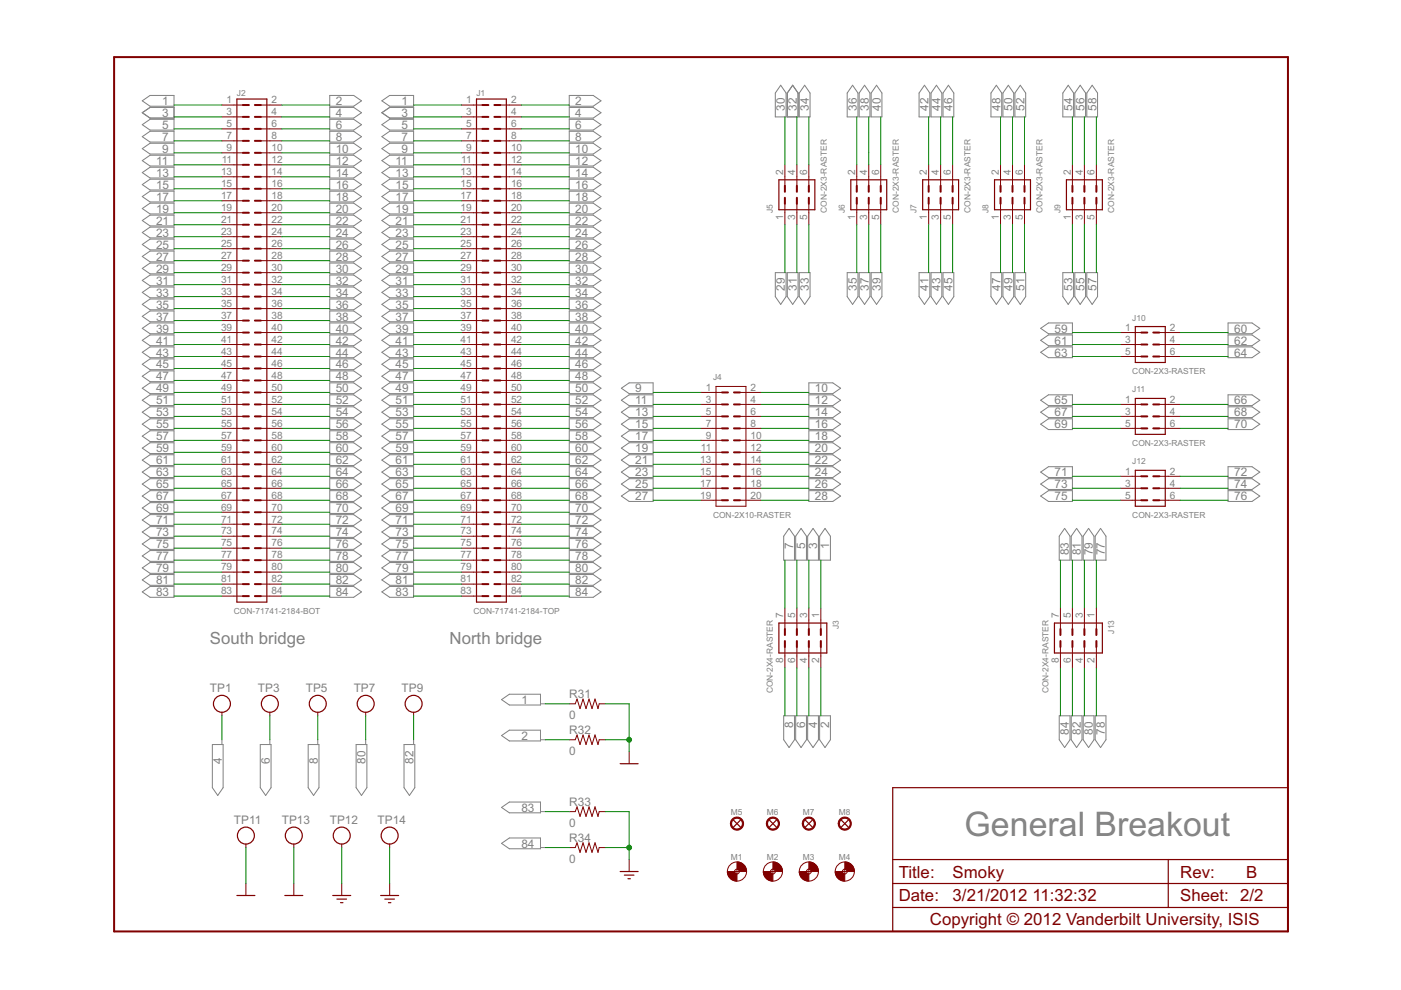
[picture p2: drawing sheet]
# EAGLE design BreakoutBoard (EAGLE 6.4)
AUTHOR: Sandor Szilvasi; AUTHOREMAIL: sandor.szilvasi@vanderbilt.edu; COPYRIGHT: Copyright © 2013 Vanderbilt University, ISIS; PAGE1: Cover Page; PAGE2: General Breakout; PAGE3: Power Board Specific; REVIEWER: Benjamin Babjak; REVIEWEREMAIL: benjamin.babjak@vanderbilt.edu; REVISION: B; TITLE: Smoky

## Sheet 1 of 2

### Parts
LOGO1  LOGO-MAGNIFYING-GLASS-600MIL-10MM-SS  [LOGO-MAGNIFYING-GLASS-10MM-SILKSCREEN]
LOGO5  LOGO-VANDERBILT-600MIL-10MM-SS  [LOGO-VANDERBILT-10MM-SILKSCREEN]
LOGO6  LOGO-ISIS-600MIL-10MM-SS  [LOGO-ISIS-10MM-SILKSCREEN]
LOGO7  LOGO-MARMOTE-600MIL-10MM-SS  [LOGO-MARMOTE-10MM-SILKSCREEN]

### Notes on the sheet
- Inspection module for the Marmote platform
- http://marmote.googlecode.com

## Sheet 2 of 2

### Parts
J1  CON-71741-2184-TOP  [71741-0002]
J2  CON-71741-2184-BOT  [71742-3003-BOT]
J3  CON-2X4-RASTER  [2X8]
J4  CON-2X10-RASTER  [2X20]
J5  CON-2X3-RASTER  [2X6]
J6  CON-2X3-RASTER  [2X6]
J7  CON-2X3-RASTER  [2X6]
J8  CON-2X3-RASTER  [2X6]
J9  CON-2X3-RASTER  [2X6]
J10  CON-2X3-RASTER  [2X6]
J11  CON-2X3-RASTER  [2X6]
J12  CON-2X3-RASTER  [2X6]
J13  CON-2X4-RASTER  [2X8]
M1  MOUNT-HOLE3.3  [3,3]
M2  MOUNT-HOLE3.3  [3,3]
M3  MOUNT-HOLE3.3  [3,3]
M4  MOUNT-HOLE3.3  [3,3]
M5  FIDUCIAL1X2  [FIDUCIAL-1X2]
M6  FIDUCIAL1X2  [FIDUCIAL-1X2]
M7  FIDUCIAL1X2  [FIDUCIAL-1X2]
M8  FIDUCIAL1X2  [FIDUCIAL-1X2]
M9  FIDUCIAL1X2  [FIDUCIAL-1X2]
M10  FIDUCIAL1X2  [FIDUCIAL-1X2]
M11  FIDUCIAL1X2  [FIDUCIAL-1X2]
M12  FIDUCIAL1X2  [FIDUCIAL-1X2]
R31  0  R0805  [R0805]
R32  0  R0805  [R0805]
R33  0  R0805  [R0805]
R34  0  R0805  [R0805]
TP1  TESTPOINT-BLUE  [TESTPOINT]
TP3  TESTPOINT-BLUE  [TESTPOINT]
TP5  TESTPOINT-BLUE  [TESTPOINT]
TP7  TESTPOINT-GREEN  [TESTPOINT]
TP9  TESTPOINT-GREEN  [TESTPOINT]
TP11  TESTPOINT-YELLOW  [TESTPOINT]
TP12  TESTPOINT-YELLOW  [TESTPOINT]
TP13  TESTPOINT-YELLOW  [TESTPOINT]
TP14  TESTPOINT-YELLOW  [TESTPOINT]

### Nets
1: J1.1 J2.1 J3.1 R31.1
2: J1.2 J2.2 J3.2 R32.1
3: J1.3 J2.3 J3.3
4: J1.4 J2.4 J3.4 TP1.1
5: J1.5 J2.5 J3.5
6: J1.6 J2.6 J3.6 TP3.1
7: J1.7 J2.7 J3.7
8: J1.8 J2.8 J3.8 TP5.1
9: J1.9 J2.9 J4.1
10: J1.10 J2.10 J4.2
11: J1.11 J2.11 J4.3
12: J1.12 J2.12 J4.4
13: J1.13 J2.13 J4.5
14: J1.14 J2.14 J4.6
15: J1.15 J2.15 J4.7
16: J1.16 J2.16 J4.8
17: J1.17 J2.17 J4.9
18: J1.18 J2.18 J4.10
19: J1.19 J2.19 J4.11
20: J1.20 J2.20 J4.12
21: J1.21 J2.21 J4.13
22: J1.22 J2.22 J4.14
23: J1.23 J2.23 J4.15
24: J1.24 J2.24 J4.16
25: J1.25 J2.25 J4.17
26: J1.26 J2.26 J4.18
27: J1.27 J2.27 J4.19
28: J1.28 J2.28 J4.20
29: J1.29 J2.29 J5.1
30: J1.30 J2.30 J5.2
31: J1.31 J2.31 J5.3
32: J1.32 J2.32 J5.4
33: J1.33 J2.33 J5.5
34: J1.34 J2.34 J5.6
35: J1.35 J2.35 J6.1
36: J1.36 J2.36 J6.2
37: J1.37 J2.37 J6.3
38: J1.38 J2.38 J6.4
39: J1.39 J2.39 J6.5
40: J1.40 J2.40 J6.6
41: J1.41 J2.41 J7.1
42: J1.42 J2.42 J7.2
43: J1.43 J2.43 J7.3
44: J1.44 J2.44 J7.4
45: J1.45 J2.45 J7.5
46: J1.46 J2.46 J7.6
47: J1.47 J2.47 J8.1
48: J1.48 J2.48 J8.2
49: J1.49 J2.49 J8.3
50: J1.50 J2.50 J8.4
51: J1.51 J2.51 J8.5
52: J1.52 J2.52 J8.6
53: J1.53 J2.53 J9.1
54: J1.54 J2.54 J9.2
55: J1.55 J2.55 J9.3
56: J1.56 J2.56 J9.4
57: J1.57 J2.57 J9.5
58: J1.58 J2.58 J9.6
59: J1.59 J2.59 J10.1
60: J1.60 J2.60 J10.2
61: J1.61 J2.61 J10.3
62: J1.62 J2.62 J10.4
63: J1.63 J2.63 J10.5
64: J1.64 J2.64 J10.6
65: J1.65 J2.65 J11.1
66: J1.66 J2.66 J11.2
67: J1.67 J2.67 J11.3
68: J1.68 J2.68 J11.4
69: J1.69 J2.69 J11.5
70: J1.70 J2.70 J11.6
71: J1.71 J2.71 J12.1
72: J1.72 J2.72 J12.2
73: J1.73 J2.73 J12.3
74: J1.74 J2.74 J12.4
75: J1.75 J2.75 J12.5
76: J1.76 J2.76 J12.6
77: J1.77 J2.77 J13.1
78: J1.78 J2.78 J13.2
79: J1.79 J2.79 J13.3
80: J1.80 J2.80 J13.4 TP7.1
81: J1.81 J2.81 J13.5
82: J1.82 J2.82 J13.6 TP9.1
83: J1.83 J2.83 J13.7 R33.1
84: J1.84 J2.84 J13.8 R34.1
AGND: R33.2 R34.2 TP12.1 TP14.1
DGND: R31.2 R32.2 TP11.1 TP13.1

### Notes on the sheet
- South bridge | North bridge
